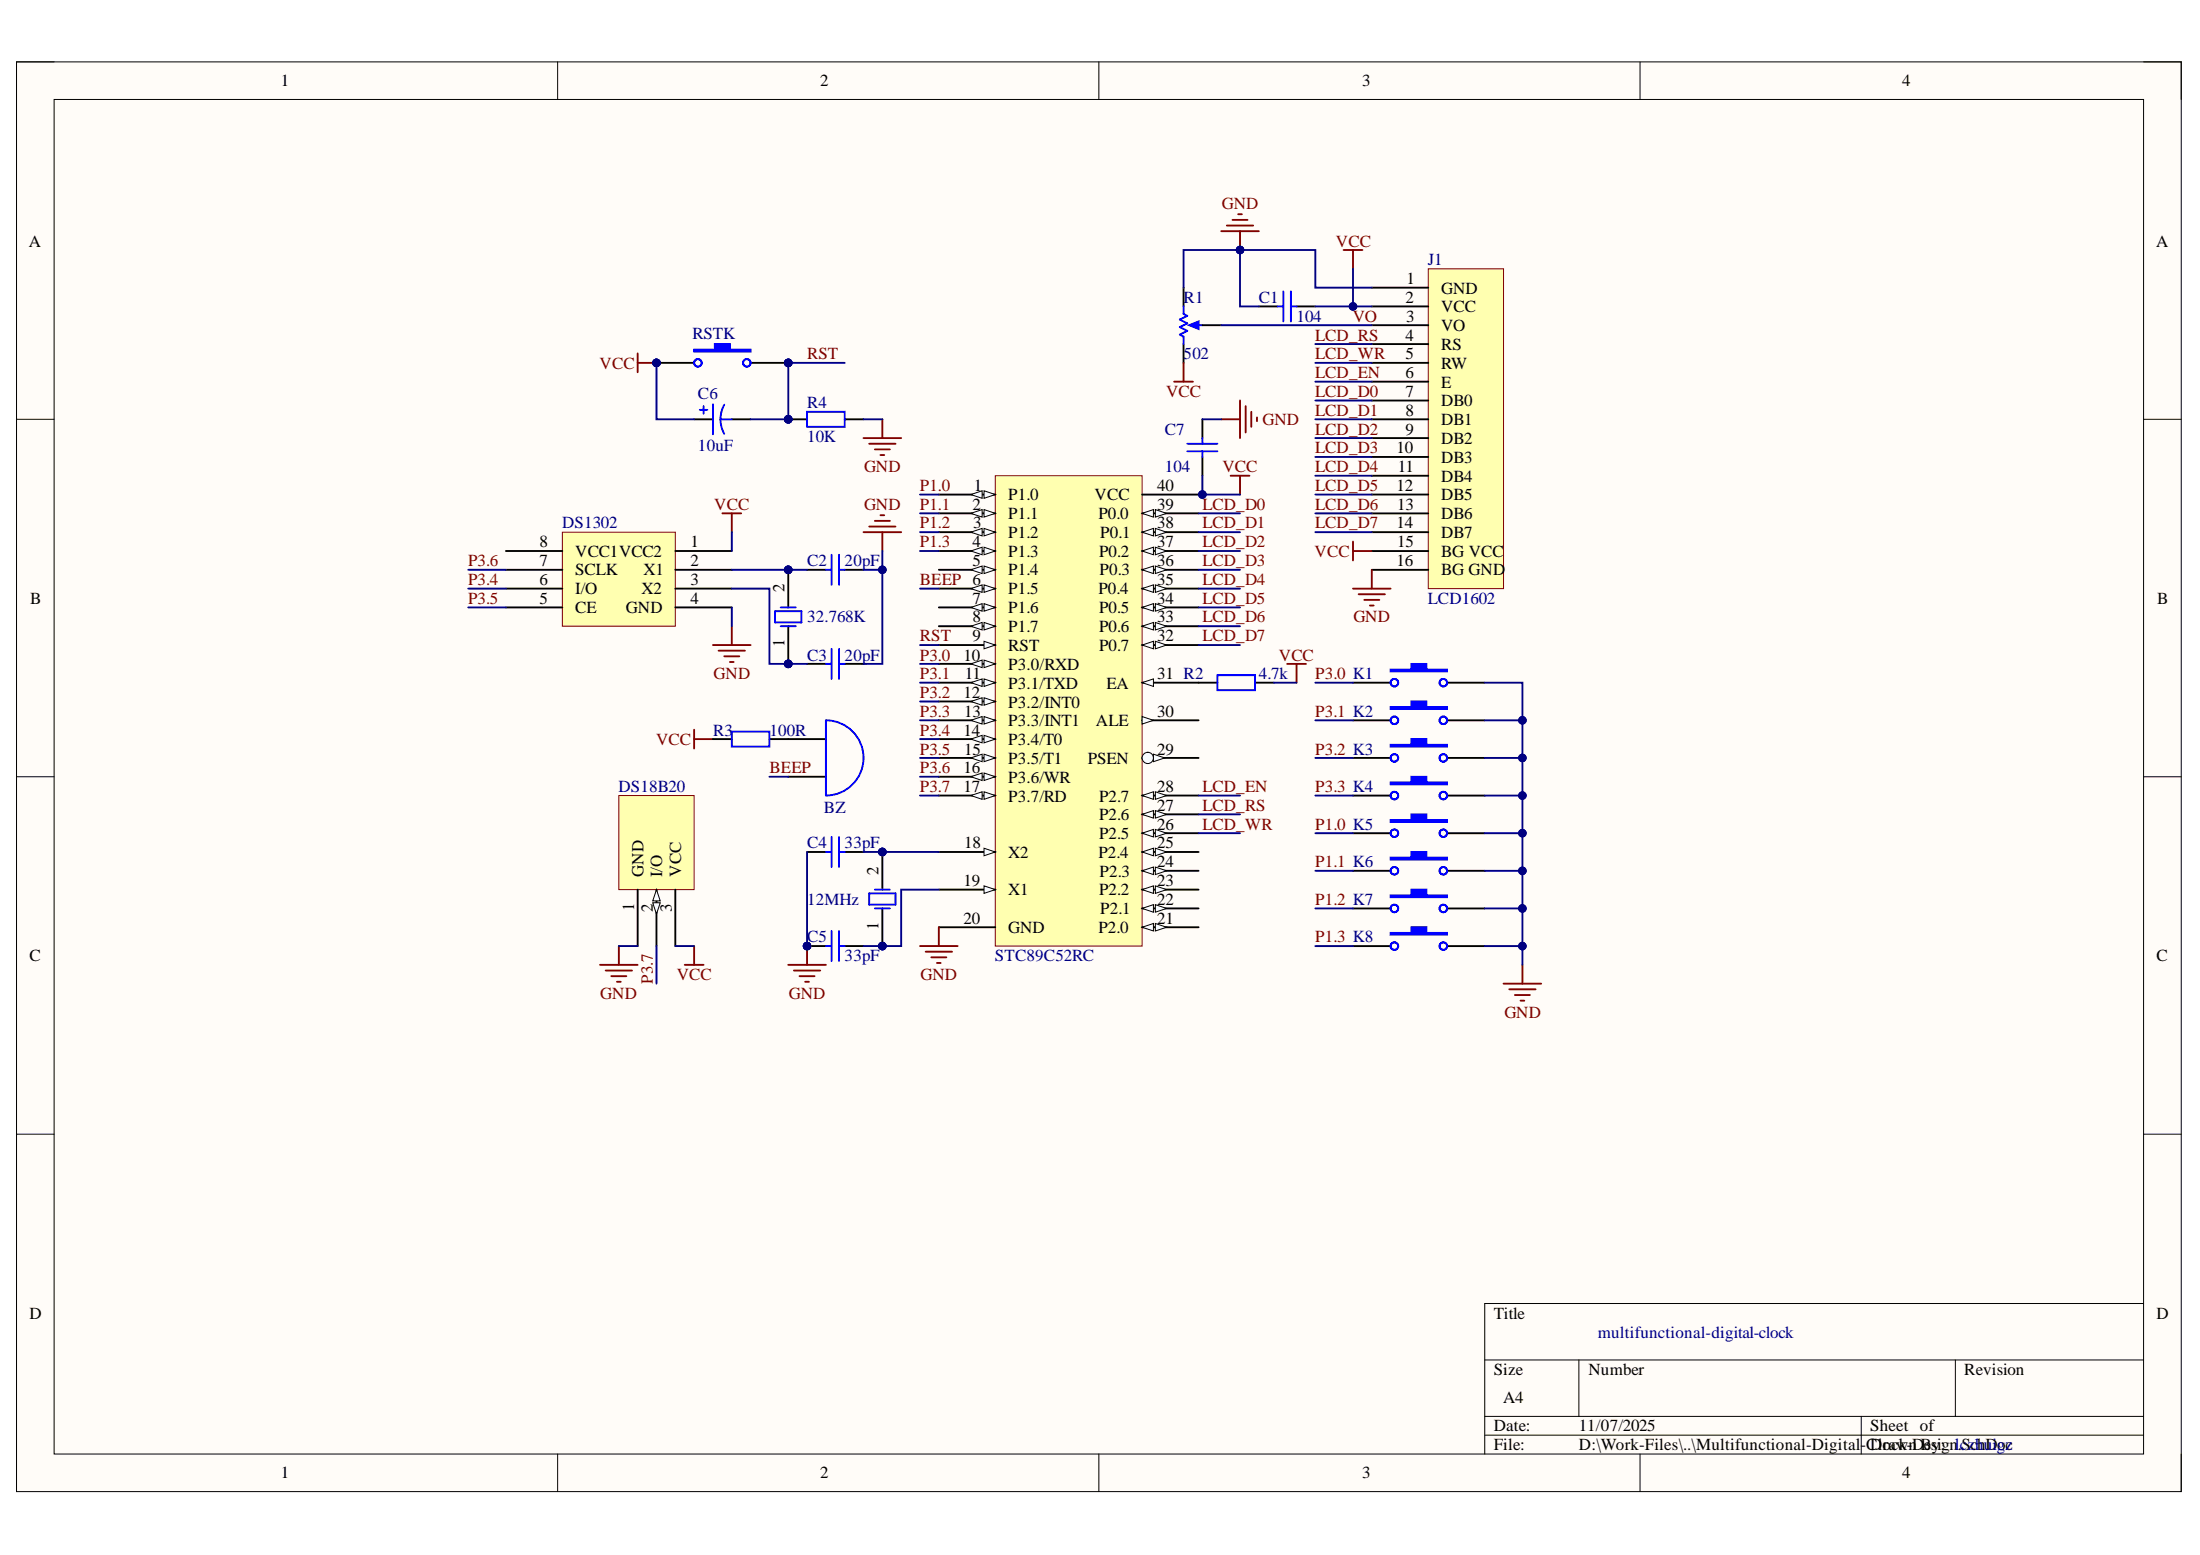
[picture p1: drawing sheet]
# Altium project Multifunctional-Digital-Clock-Design.PrjPcb
1 sheet, 27 parts. Net scope: global (net labels, ports and power ports of the same name join across sheets).

## Sheet Multifunctional-Digital-Clock-Design.SchDoc
size A4; SheetNumber: 1; SheetTotal: 1; SPICEModelCacheXCBYASZT: <root> / <DocumentId>XCBYASZT</DocumentId> / <CacheFrame Number="0"> / <Model Name="xtal" Kind="CKT"> / <Text>*Generic type:crystal pkg:HC33/51 / .SUBCKT XTAL 1 2 PARAMS: FREQ=1Meg RS=750 C=13pf Q=1000 / LX 1 3 {((Q*RS)/(6.2831852*FREQ))} IC=0.5M / CX 3 4 {(1/(Q*6.2831852*FREQ*RS))} / C0 1 2 {C} / RS 4 2 {RS} / .ENDS XTAL</Text> / </Model> / </CacheFrame> / </root>

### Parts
*  DS18B20
BZ  BZ  [PIN2]
C1  value 104  [RAD-0.3]  (hidden comment: Cap)
C2  value 20pF  [RAD-0.3]  (hidden comment: Cap)
C3  value 20pF  [RAD-0.3]  (hidden comment: Cap)
C4  value 33pF  [RAD-0.3]  (hidden comment: Cap)
C5  value 33pF  [RAD-0.3]  (hidden comment: Cap)
C6  value 10uF  [RB7.6-15]  (hidden comment: Cap Pol1)
C7  value 104  [RAD-0.3]  (hidden comment: Cap)
J1  LCD1602
K1  SW-PB  [SPST-2]  (value not drawn)
K2  SW-PB  [SPST-2]  (value not drawn)
K3  SW-PB  [SPST-2]  (value not drawn)
K4  SW-PB  [SPST-2]  (value not drawn)
K5  SW-PB  [SPST-2]  (value not drawn)
K6  SW-PB  [SPST-2]  (value not drawn)
K7  SW-PB  [SPST-2]  (value not drawn)
K8  SW-PB  [SPST-2]  (value not drawn)
R1  value 502  [VR5]  (hidden comment: RPot)
R2  value 4.7k  [AXIAL-0.4]  (hidden comment: Res2)
R3  value 100R  [AXIAL-0.4]  (hidden comment: Res2)
R4  value 10K  [AXIAL-0.4]  (hidden comment: Res2)
RSTK  SW-PB  [SPST-2]  (value not drawn)
STC89C52RC  STC89C52RC  [DIP40 - duplicate]
U?  DS1302
Y12  32.768K  [R38]
Y?  12MHz  [R38]

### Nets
GND: *.1(GND) C1.1 C2.2 C3.2 C4.1 C5.1 C7.2 J1.1(GND) J1.16(BG_GND) K1.2 K2.2 K3.2 K4.2 K5.2 K6.2 K7.2 K8.2 R1.2(BOT) R4.2 STC89C52RC.20(GND) U?.4(GND)
VCC: *.3(VCC) C1.2 C6.1 C7.1 J1.2(VCC) J1.15(BG_VCC) R1.1(TOP) R2.2 R3.1 RSTK.1 STC89C52RC.40(VCC) U?.1(VCC2)
BEEP: BZ.2(B) STC89C52RC.6(P1.5)
LCD_D0: J1.7(DB0) STC89C52RC.39(P0.0)
LCD_D1: J1.8(DB1) STC89C52RC.38(P0.1)
LCD_D2: J1.9(DB2) STC89C52RC.37(P0.2)
LCD_D3: J1.10(DB3) STC89C52RC.36(P0.3)
LCD_D4: J1.11(DB4) STC89C52RC.35(P0.4)
LCD_D5: J1.12(DB5) STC89C52RC.34(P0.5)
LCD_D6: J1.13(DB6) STC89C52RC.33(P0.6)
LCD_D7: J1.14(DB7) STC89C52RC.32(P0.7)
LCD_EN: J1.6(E) STC89C52RC.28(P2.7)
LCD_RS: J1.4(RS) STC89C52RC.27(P2.6)
LCD_WR: J1.5(RW) STC89C52RC.26(P2.5)
P1.0: K5.1 STC89C52RC.1(P1.0)
P1.1: K6.1 STC89C52RC.2(P1.1)
P1.2: K7.1 STC89C52RC.3(P1.2)
P1.3: K8.1 STC89C52RC.4(P1.3)
P3.0: K1.1 STC89C52RC.10(P3.0/RXD)
P3.1: K2.1 STC89C52RC.11(P3.1/TXD)
P3.2: K3.1 STC89C52RC.12(P3.2/INT0)
P3.3: K4.1 STC89C52RC.13(P3.3/INT1)
P3.4: STC89C52RC.14(P3.4/T0) U?.6(I/O)
P3.5: STC89C52RC.15(P3.5/T1) U?.5(CE)
P3.6: STC89C52RC.16(P3.6/WR) U?.7(SCLK)
P3.7: *.2(I/O) STC89C52RC.17(P3.7/RD)
RST: C6.2 R4.1 RSTK.2 STC89C52RC.9(RST)
VO: J1.3(VO) R1.3(TAP)
NetBZ_1: BZ.1(A) R3.2
NetC2_1: C2.1 U?.2(X1) Y12.2(OSC2)
NetC3_1: C3.1 U?.3(X2) Y12.1(OSC1)
NetC4_2: C4.2 STC89C52RC.18(X2) Y?.2(OSC2)
NetC5_2: C5.2 STC89C52RC.19(X1) Y?.1(OSC1)
NetR2_1: R2.1 STC89C52RC.31(EA)

Not connected (* = marked no-connect by the designer): STC89C52RC 5(P1.4) 7(P1.6) 8(P1.7) 21(P2.0) 22(P2.1) 23(P2.2) 24(P2.3) 25(P2.4) 29(PSEN) 30(ALE); U? 8(VCC1)

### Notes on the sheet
- multifunctional-digital-clock
- lczhuigz
